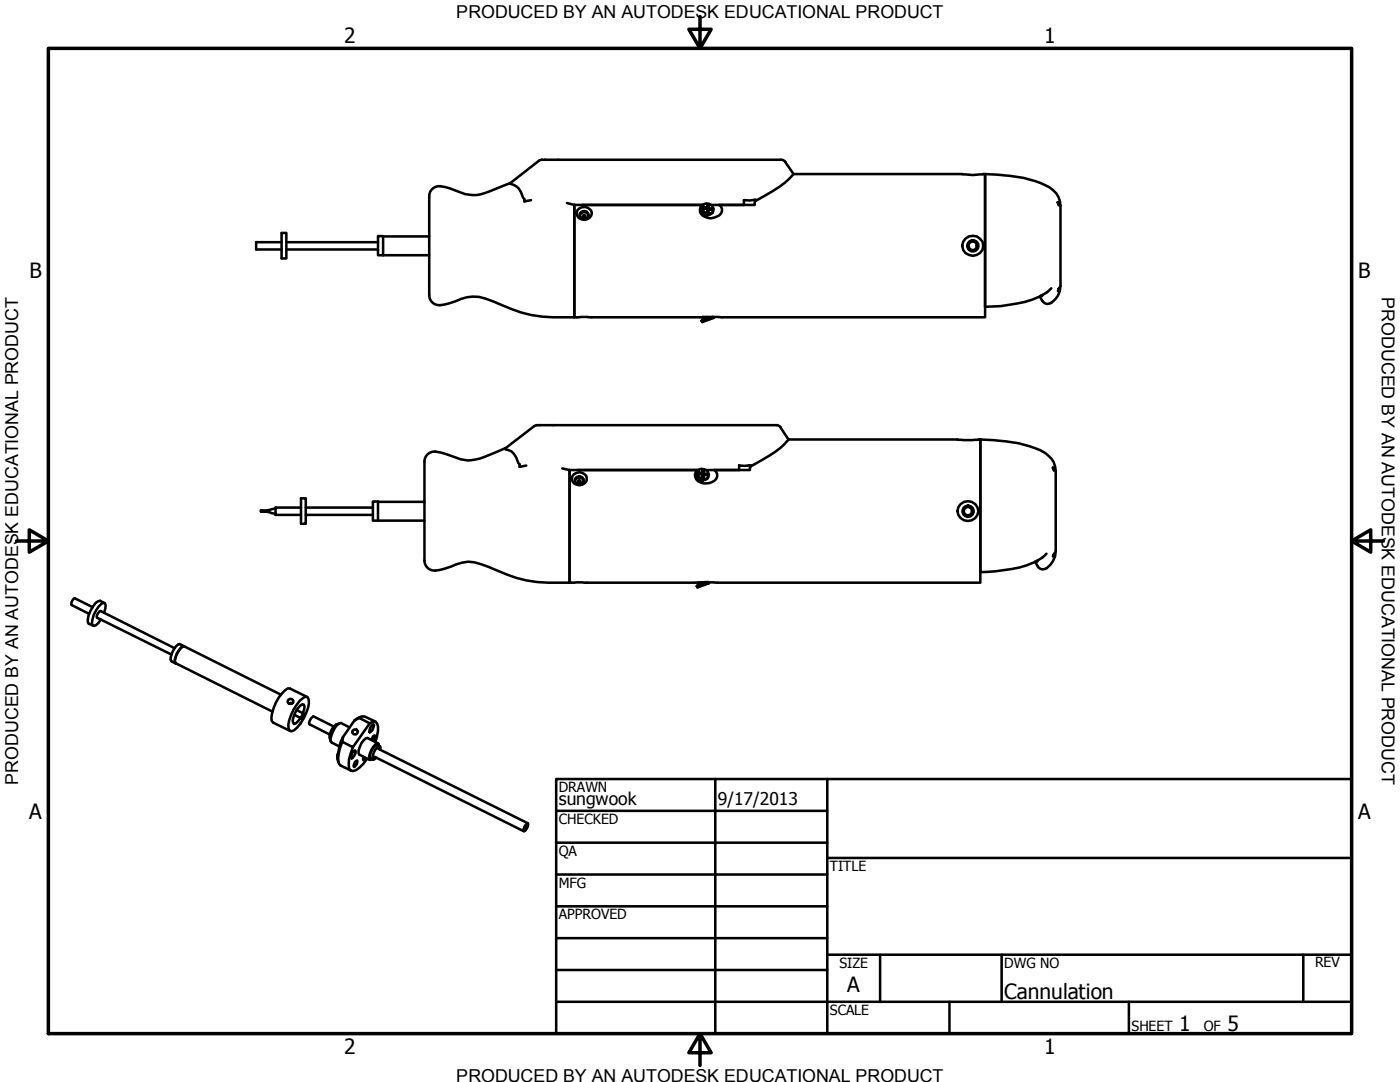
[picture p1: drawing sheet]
<svg xmlns="http://www.w3.org/2000/svg" width="279mm" height="216mm" viewBox="0 0 279 216" stroke-linecap="round" stroke-linejoin="round" font-family="sans-serif">
<!-- layer: Visible (ANSI) -->
<g fill="none" stroke="#000" stroke-width=".51">
<path d="M87.9 37.2a2 2 0 0 0-2.2 1.9v19.8M101.9 36.5l-2.3 .9a12.9 12.9 0 0 1-5.3 1.5l-1.5-.2a19.3 19.3 0 0 0-5-1.6M108.1 31.9h47.8l.5 .1 .3 .3M108.2 31.9l-.6 .2-5.8 4.5a3.5 3.5 0 0 1 2.6 2.8l.2 .4v.4l1.4-.3M150.6 39.9v1h-7.1a1.29 1.29 0 0 1 .6 1.3 1.29 1.29 0 0 1-1.1 1 2.39 2.39 0 0 1-3.3-1l.1-1 .4-.3M156.7 32.3l1.7 2.4M158.4 34.7l-.2 .2a21.9 21.9 0 0 1-7.1 5l-.4 .2v-.2h-2.2v1h-6.6M158.4 34.7h33.6a13.7 13.7 0 0 0 4.6 0M196.6 34.7v26.5a28.8 28.8 0 0 0 10.7-2 6.8 6.8 0 0 0 2.5-1.7M196.6 34.7a35.5 35.5 0 0 1 11 1.8 5.3 5.3 0 0 1 4 4.5v16a4.2 4.2 0 0 1-1.8 3.5M196.6 34.7v28.6h-82M56.2 46.5h.9v5.1h-.9z"/>
<path d="M56.2 48.3h-5.1v1.5h5.1M57.1 49.8h18.3M57.1 48.3h18.3M75.4 47.1h1.1v3.8h-1.1zM76.5 50.9h9.2M76.5 47.2h9.2M85.7 58.9a2 2 0 0 0 2.2 2M113.2 40.5l1.4 .4M114.6 40.9v22.4M114.6 40.9h25.7M115.5 41.7a1.61 1.61 0 0 1 2.6 .8 1.54 1.54 0 0 1-1.5 1.4 1.54 1.54 0 0 1-1.5-1.4l.1-.5zM115.7 42.6a.98 .98 0 0 1 1.7 0v.5l-.3 .4a.9 .9 0 0 1-1 0 .9 .9 0 0 1-.4-.9z"/>
<path d="M115.7 43a.94 .94 0 0 1 .9-.6 .94 .94 0 0 1 .9 .6M116.4 43h.4v.3h-.4zM140 42.1l.1-.2-.1 .4 .1 .4 .5 .4h.4l.4-.2-.2 .1M140.1 42h-.1M140.3 40.9a1.23 1.23 0 0 0 .3 1.6 1.23 1.23 0 0 0 1.6-.1M140.4 40.8a1.3 1.3 0 0 1 1.5 .1 1.3 1.3 0 0 1 .4 1.4 1.22 1.22 0 0 1-1.7 .1 1.22 1.22 0 0 1-.2-1.6zM140.5 41.7l.6 .1v.5M141 41.5l.2 .1M141.2 40.9l-.1 .6-.6-.2 .2 .4M141.2 41.6v.2l.2 .1M141.2 41.6l.3-.6v.5l.5 .2-.3 .1M141.2 41.4l-.2 .3"/>
<path d="M141.4 41.8l-.2 .5M142 41.9l-.6-.1v.6l-.3-.2M192.7 47.6a2.05 2.05 0 0 1 3.4 .6 2.05 2.05 0 0 1-2 2.9 2 2 0 0 1-1.9-1.3 2 2 0 0 1 .5-2.2zM207.5 59.2l.5 .9M208 58.9v.2l-.2-.1M211.1 40.3l.3 .4v.3zM211.4 57.4l-.3 .7zM87.8 60.9a13.9 13.9 0 0 0 4.3-1.3 7.8 7.8 0 0 1 6.5 .6 28.9 28.9 0 0 0 16 3.1M140.3 63.2v.3M140.3 63.5l-.3 .5M141.1 63.2l-.8 .3M142.2 63.2l-2.2 .8"/>
<path d="M142.4 63.2v.2l-2.3 .9-.1-.3M208 60a1.17 1.17 0 0 0 1.8 .4M60.1 99.4h.9v5.1h-.9zM84.7 92.1v19.8M86.9 90.1a2 2 0 0 0-2.2 2M100.9 89.4a24 24 0 0 1-6.8 2.4l-.8 .1-1.4-.3a22.2 22.2 0 0 0-5-1.5M106.6 85l-5.8 4.5 .2 .2a3.2 3.2 0 0 1 2.4 2.7l.3 .2v.6l1.3-.3M107.2 84.8h47.7M107.2 84.8l-.6 .2M112.2 93.5l1.5 .3M113.7 93.8v22.5M113.7 93.8h25.7"/>
<path d="M114.6 94.6a1.68 1.68 0 0 1 2.4 .4 1.45 1.45 0 0 1-1.4 1.8 1.45 1.45 0 0 1-1.4-1.8zM114.7 95.9a.94 .94 0 0 1 .9-.6 .94 .94 0 0 1 .9 .6M115.1 95.2l.5-.1 .5 .1 .4 .4v.5l-.4 .4-.5 .1-.5-.1-.4-.4v-.5zM115.4 95.9l.2-.1 .3 .3-.3 .2-.2-.1zM139.1 95.1v-.2l-.1 .3 .2 .5 .4 .2 .5 .1 .3-.2M139.1 94.9v.1M139.3 93.9a1.23 1.23 0 0 0 .3 1.6 1.23 1.23 0 0 0 1.7-.2M139.4 93.7a1.3 1.3 0 0 1 1.5 .1 1.3 1.3 0 0 1 .5 1.4 1.23 1.23 0 0 1-1.7 .1 1.23 1.23 0 0 1-.3-1.6zM139.6 94.6l.5 .1v.5M140.1 94.5l.1 .1M140.1 93.9v.5l-.5-.1 .1 .3M140.2 94.6v.2l.2 .1"/>
<path d="M140.2 94.6l.3-.7v.5l.6 .2-.4 .1M140.2 94.4l-.2 .2M140.4 95.8l-.1 .1M140.4 95.8h.1M140.5 94.8l-.3 .4M141.1 94.9l-.6-.2v.6l-.4-.1M149.7 92.8v1h-7.1a1.33 1.33 0 0 1 .5 1.4 1.33 1.33 0 0 1-1.1 1 2.35 2.35 0 0 1-3.3-1.1v-.4l.2-.5 .4-.4M155 84.8l.4 .2 .4 .3M155.8 85.3l1.6 2.4M157.4 87.7l-.1 .1a21.9 21.9 0 0 1-7.1 5l-.4 .3v-.3l-1.1 .2-1.2-.2v1h-6.5M157.4 87.7h33.7l1.3 .1 3.2-.1M195.6 87.7v26.5a28.8 28.8 0 0 0 10.8-2 6.8 6.8 0 0 0 2.5-1.7"/>
<path d="M195.6 87.7a35.5 35.5 0 0 1 11.1 1.8 5.6 5.6 0 0 1 3.9 3.6l.1 .9v16a4.4 4.4 0 0 1-1.8 3.4M195.6 87.7v28.6h-52.7l-2-.2-2 .2h-25.2M210.2 93.3l.2 .4v.3l-.2-.4zM55 101.5l-1.9 .4h-1v.2a3.7 3.7 0 0 1 2.2 .3l.7 .1M60.1 101.3h-5.1v1.4h5.1M61 102.7h13.4M61 101.3h13.4M74.4 100.1h1v3.8h-1zM75.4 103.9h9.3M75.4 100.1h9.3M84.7 111.9a2 2 0 0 0 2.2 1.9M86.9 113.9a13.9 13.9 0 0 0 4.2-1.3 6.1 6.1 0 0 1 4.9 0l1.6 .6a28.9 28.9 0 0 0 16.1 3.1"/>
<path d="M139.3 116.2l.1 .3M139.4 116.5l-.3 .5M140.1 116.2l-.7 .3M141.3 116.1l-2.2 .9M141.4 116.1l.1 .3-2.3 .8-.1-.2M191.7 100.6a2.05 2.05 0 0 1 2.9-.1 2.05 2.05 0 0 1 0 2.9 2.05 2.05 0 0 1-2.9 0 1.85 1.85 0 0 1 0-2.8zM206.6 112.1l.5 .9M207.1 111.9l-.1 .2-.2-.1M207.1 113a1.17 1.17 0 0 0 1.7 .4M210.4 110.4l-.2 .7zM18.5 121.2l-3.6-1.8a1.2 1.2 0 0 0-.6 1.3l3.5 1.8M20.8 122.3l.3-1.5-.1-.4-.4-.1a5.1 5.1 0 0 0-2.2 4.4l.3 .2 .4-.1 1-1.2"/>
<path d="M20.8 120.3l-.8-.4-.4 .1a5.4 5.4 0 0 0-2.1 4.1l.2 .4 .9 .3M34.9 129.3l-14.8-7.4a1.33 1.33 0 0 0-.7 1.4l14.8 7.3M35.1 132.4l-.9-.4-.2-.4a4.2 4.2 0 0 1 1.6-3l.3-.1 20.2 10.1M36.8 129a2.54 2.54 0 0 0-1.6 1.7l-.3 .8 .2 .8 19.3 9.7M36.8 129h-.2a3.6 3.6 0 0 0-1.7 3.2l.3 .2M57.5 139.7l.3-.3 .5 .1 .2 .3v.4l-.4 .3-.4-.1-.3-.3zM59.9 139.8l1.1-.8 .4 .1a3.4 3.4 0 0 1-.3 3.2 8.1 8.1 0 0 1-2.4 3.4l-.5 .2-.4-.1a3.4 3.4 0 0 1 .3-3.2l.5-1.1zM61.3 139.1l-3.4-1.7h-.4a7.9 7.9 0 0 0-3.3 6.5l.3 .3 3.4 1.7M58.2 140.3v.1M58.4 140.3l-.7 .1M58.7 142.6l1.5 .8M59.2 141.7l1.4 .7"/>
<path d="M60.4 142.6l.2-.2a.85 .85 0 0 1-.3 1l-.2-.1zM60.5 142.3l.3-1.3-.2-.4-.3-.1a4.4 4.4 0 0 0-1.8 3.7l.2 .3 .4-.2 .9-1M60.6 142.5l.1 .1-.1 .3-.2 .4h-.2v-.3zM66.6 145l-4.1-2.1a1.82 1.82 0 0 0-.8 1.4l.1 .2 4 2.1M67.8 144.3a2.75 2.75 0 0 0-1.8 3.6M68.3 148a8.4 8.4 0 0 0-.8 3.9l.2 .6 .3 .3 2.1 1M68.5 147.1a9.5 9.5 0 0 0-1.1 3.3 2.24 2.24 0 0 0 .2 1.7M68.5 147.1l-.2 .9M69.8 145.2l-1.7-.9a2.26 2.26 0 0 0-1.6 1.6l-.5 1.5v.5l.2 .2 1.6 .9M70.4 145.8l.3-.3 .5 .1 .2 .3-.1 .4-.3 .3-.5-.1-.2-.3zM70.4 149.1a7.1 7.1 0 0 0-.7 4.2l.3 .4 .4 .2a5.1 5.1 0 0 0 2.9-2.5M70.6 149.9l.3-.2a1.24 1.24 0 0 1-.7 1.6 1.3 1.3 0 0 1 .4-1.4z"/>
<path d="M70.7 143.8l-2.2 3.3M70.9 152l.4-.2a1.22 1.22 0 0 1-.6 1.2l-.2-.2zM71.7 143.3l2.1 1-3.4 4.8-2.1-1.1M71.7 143.3l.6-.4 .5 .1 2.2 1M71.7 143.3l-1 .5M72.1 143l-1.4 .8M72.5 151v.7l.3-.1 .3-.3M73.8 144.3l.6-.3h.5a2.59 2.59 0 0 1 .3 2.9l-.3 1.1M74.1 147.6l.4-.8 .3-.1-.1 .7-.2 .4M74.3 144.7l.2-.2 .2 .2a1.72 1.72 0 0 1-.9 1.4 1.56 1.56 0 0 1 .5-1.4zM74.7 151l29.8 14.9M75.4 148.3l-2.1-1a2.94 2.94 0 0 0-1.6 3.3l2.1 1"/>
<path d="M75.5 149.4l29.8 14.9M75.6 148.8v-.4l-.3-.1a3.7 3.7 0 0 0-1.6 3.2l.2 .1 .4-.1M75.8 148.9l-.7-.2a2.63 2.63 0 0 0-1.1 2.6l.5 .3M75.9 149.6v-.5l-.1-.3a2.7 2.7 0 0 0-1.4 2.8l.7-.4M104.9 164.8l.2-.1a.65 .65 0 0 1-.3 .8h-.2zM105 164.5l.3-.2a1.27 1.27 0 0 1-.7 1.6 1.22 1.22 0 0 1 .4-1.4z"/>
<circle cx="194.1" cy="49.1" r=".84"/>
<circle cx="194.2" cy="49.1" r="1.11"/>
<circle cx="193.2" cy="102" r=".82"/>
<circle cx="193.2" cy="102" r="1.11"/>
</g>
<g fill="#000">
<circle cx="141.4" cy="42.9" r=".25"/>
<circle cx="140.2" cy="95.2" r=".25"/>
</g>
<!-- layer: Border (ANSI) -->
<path d="M9.7 9.7h260v196.5h-260zM139.7 3.3v6.4l-2.2-3.9h4.4l-2.2 3.9M3.3 107.9h6.4l-3.9-2.2v4.5l3.9-2.3M269.7 107.9l3.9 2.3v-4.5l-3.9 2.2h6.4M139.7 206.2l2.2 3.9h-4.4l2.2-3.9v6.4" fill="none" stroke="#000" stroke-width=".7"/>
<!-- layer: Title (ANSI) -->
<g fill="none" stroke="#000" stroke-width=".51">
<path d="M111 155.4h158.7v50.8h-158.7zM142.7 155.4v50.8M165.1 155.4v50.8M111 161.8h54.1M111 168.1h54.1M111 174.5h54.1M165.1 171.2h104.6M111 180.8h54.1M111 187.2h54.1M111 193.5h54.1M111 199.9h158.7M165.1 190.5h104.6"/>
<path d="M175.6 190.5v9.4M189.5 199.9v6.3M199.9 190.5v9.4M225.3 199.9v6.3M260.1 190.5v9.4"/>
</g>
<g font-size="4.2">
<text x="68.7" y="8.6">2</text>
<text x="208.4" y="8.6">1</text>
<text x="5.9" y="55.5">B</text>
<text x="271.1" y="55.5">B</text>
<text x="5.8" y="163.4">A</text>
<text x="271" y="163.4">A</text>
<text x="169.1" y="198">A</text>
<text x="200.4" y="199.3">Cannulation</text>
<text x="235.3" y="205.7">1</text>
<text x="245" y="205.7">5</text>
<text x="68.7" y="210.3">2</text>
<text x="208.4" y="210.3">1</text>
</g>
<g font-size="3.6">
<text x="91.1" y="3.6">PRODUCED BY AN AUTODESK EDUCATIONAL PRODUCT</text>
<text x="275.8" y="59.3" transform="rotate(90 275.8 59.3)">PRODUCED BY AN AUTODESK EDUCATIONAL PRODUCT</text>
<text x="3.6" y="156.6" transform="rotate(-90 3.6 156.6)">PRODUCED BY AN AUTODESK EDUCATIONAL PRODUCT</text>
<text x="91.1" y="215.9">PRODUCED BY AN AUTODESK EDUCATIONAL PRODUCT</text>
</g>
<g font-size="3.5">
<text x="111.5" y="160.6">sungwook</text>
<text x="143.3" y="160.7">9/17/2013</text>
</g>
<g font-size="2.8">
<text x="111.5" y="158">DRAWN</text>
<text x="111.5" y="164.4">CHECKED</text>
<text x="111.5" y="170.8">QA</text>
<text x="165.6" y="173.7">TITLE</text>
<text x="111.5" y="177.1">MFG</text>
<text x="111.5" y="183.5">APPROVED</text>
<text x="167.5" y="193.1">SIZE</text>
<text x="200.4" y="193.1">DWG NO</text>
<text x="262.4" y="193">REV</text>
<text x="165.6" y="202.5">SCALE</text>
<text x="225.8" y="205.7">SHEET</text>
<text x="240.2" y="205.7">OF</text>
</g>
</svg>
